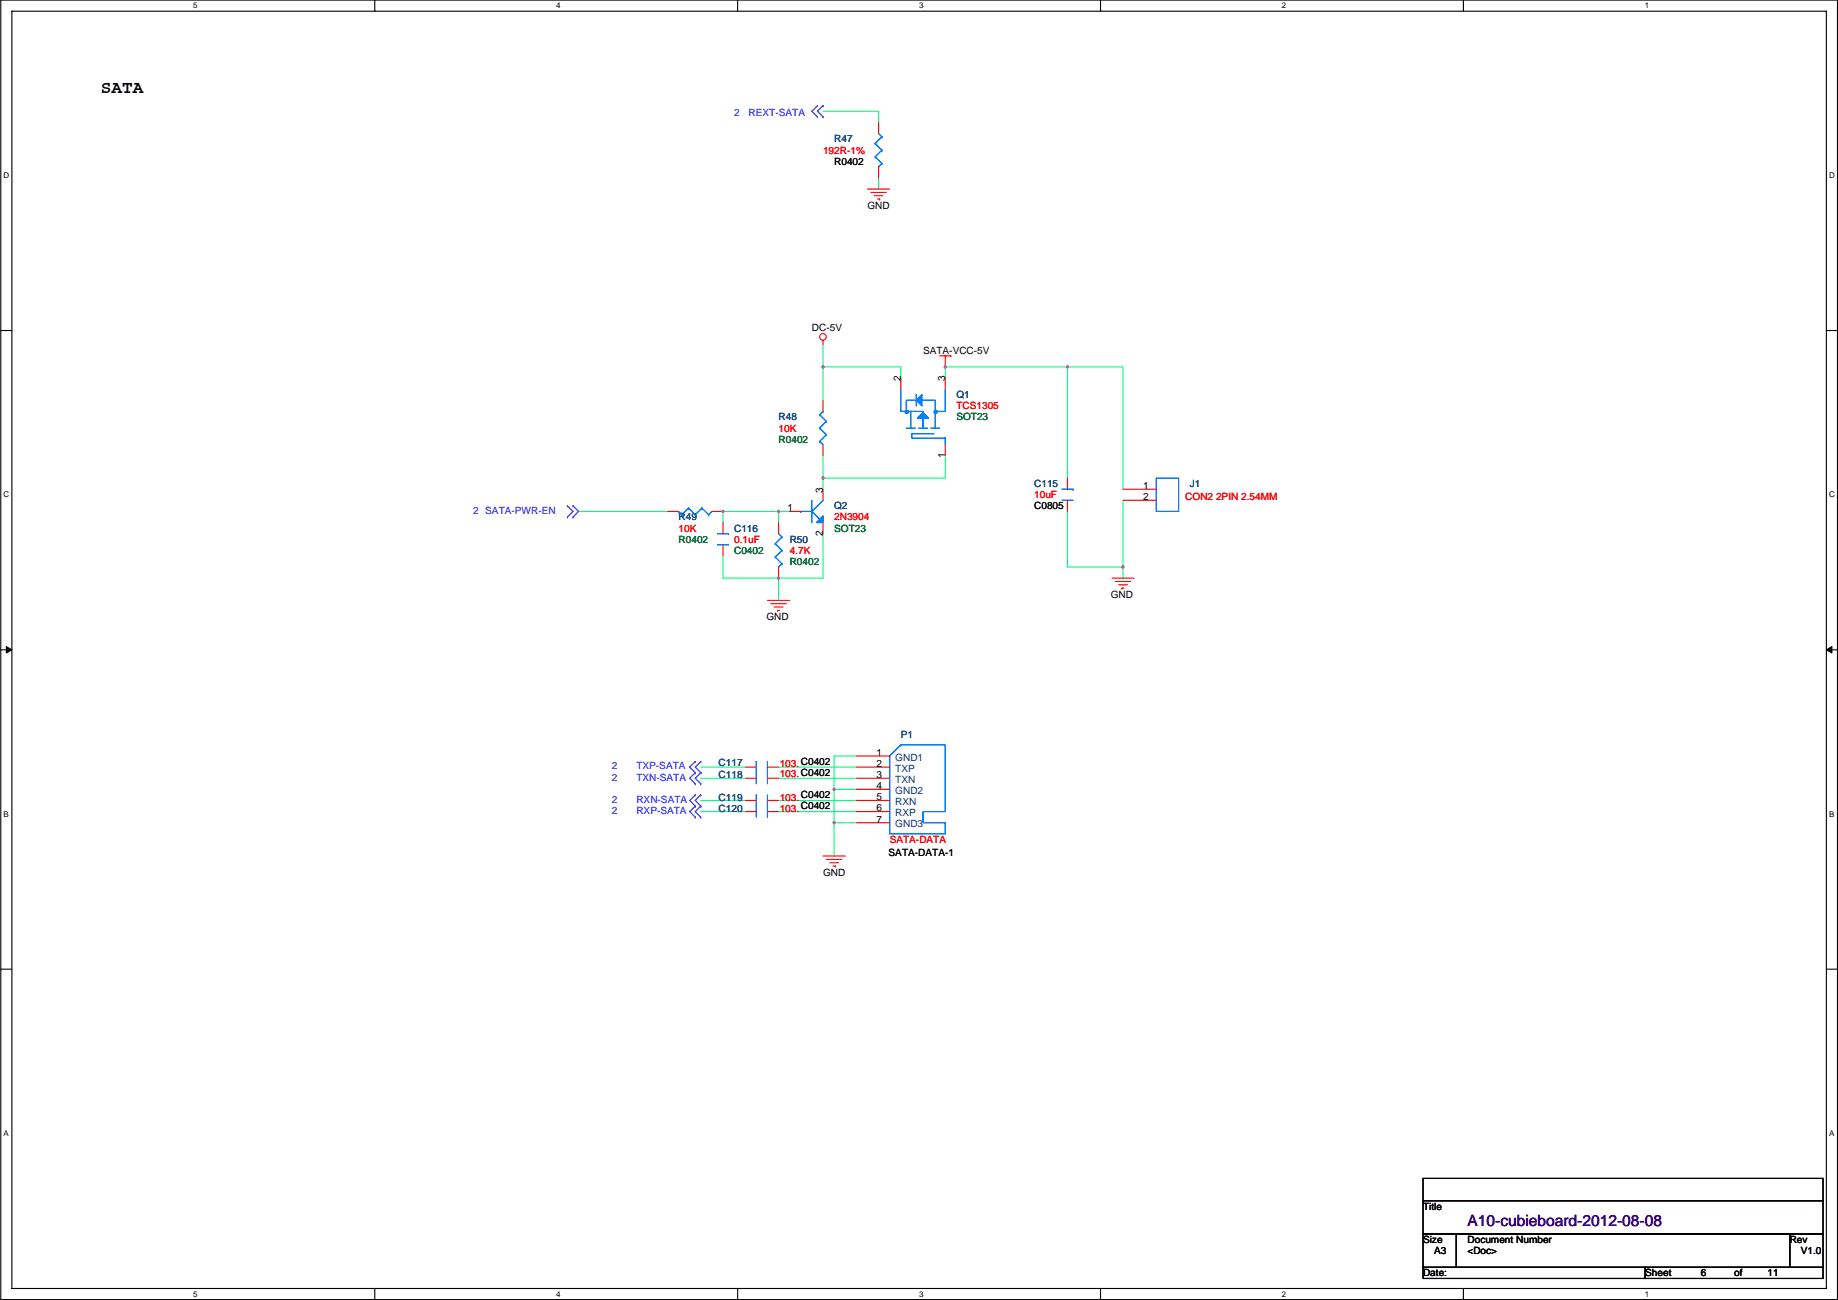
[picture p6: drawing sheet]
<svg xmlns="http://www.w3.org/2000/svg" width="420mm" height="297mm" viewBox="0 0 420 297" stroke-linecap="round" stroke-linejoin="round" font-family="sans-serif">
<path d="M.2 0h419.8v296.9h-419.8zM2.7 2.6h414.8v291.8h-414.8z" fill="none" stroke="#000" stroke-width=".25"/>
<g fill="#fff">
<path d="M44.2 .3h1v2h-1z"/>
<path d="M44.2 294.7h1v2h-1z"/>
</g>
<path d="M85.7 0v2.6M85.7 294.4v2.5" fill="none" stroke="#000" stroke-width=".25"/>
<g fill="#fff">
<path d="M127.1 .3h1v2h-1z"/>
<path d="M127.1 294.7h1v2h-1z"/>
</g>
<path d="M168.6 0v2.6M168.6 294.4v2.5" fill="none" stroke="#000" stroke-width=".25"/>
<g fill="#fff">
<path d="M210.1 .3h1v2h-1z"/>
<path d="M210.1 294.7h1v2h-1z"/>
</g>
<path d="M251.6 0v2.6M251.6 294.4v2.5" fill="none" stroke="#000" stroke-width=".25"/>
<g fill="#fff">
<path d="M293 .3h1v2h-1z"/>
<path d="M293 294.7h1v2h-1z"/>
</g>
<path d="M334.5 0v2.6M334.5 294.4v2.5" fill="none" stroke="#000" stroke-width=".25"/>
<g fill="#fff">
<path d="M376 .3h1v2h-1z"/>
<path d="M376 294.7h1v2h-1z"/>
<path d="M.8 39h1.3v2.1h-1.3z"/>
<path d="M418.1 39h1.3v2.1h-1.3z"/>
<path d="M.8 112h1.3v2h-1.3z"/>
<path d="M418.1 112h1.3v2h-1.3z"/>
</g>
<path d="M.2 75.5h2.5M417.5 75.5h2.5" fill="none" stroke="#000" stroke-width=".25"/>
<g fill="#fff">
<path d="M.8 185h1.2v2h-1.2z"/>
<path d="M418.1 185h1.2v2h-1.2z"/>
</g>
<path d="M.2 148.5h2.5M417.5 148.5h2.5" fill="none" stroke="#000" stroke-width=".25"/>
<path d="M1.4 147.7l1.3 .8-1.3 .7zM417.5 148.5l1.3-.8v1.5z" fill="#000" stroke="#000" stroke-width=".23"/>
<g fill="#fff">
<path d="M.8 257.9h1.2v2h-1.2z"/>
<path d="M418.1 257.9h1.2v2h-1.2z"/>
</g>
<path d="M.2 221.4h2.5M417.5 221.4h2.5M325.3 269.3h91.4v5h-91.4zM325.3 274.3h91.4v7.7h-91.4zM325.3 282h7.6v7.6h-7.6zM325.3 289.6h50.8v2.5h-50.8zM332.9 282h76.2v7.6h-76.2zM376.1 289.6h40.6v2.5h-40.6zM409.1 282h7.6v7.6h-7.6z" fill="none" stroke="#000" stroke-width=".25"/>
<g fill="none" stroke="#00ff80" stroke-width=".25">
<path d="M188.1 25.4h12.7v2.6M200.8 40.7v2.5M188.1 78.8v5M188.1 83.8h17.8v2.6M188.1 83.8v7.7M188.1 83.8h.1M216.1 83.8v2.6M216.1 83.8h27.9v25.4M216.1 83.8h.1M244 83.8h12.7v28M244 83.8h.1M132.3 116.9h20.3"/>
<path d="M165.3 116.9h.1M165.3 116.9h12.7v2.5M165.3 116.9v2.5M178 116.9h.1M178 116.9h2.5M188.1 104.2v5M188.1 109.2h.1M188.1 109.2v2.6M216.1 104.2v5h-28M244 116.9v12.7h12.7v2.5M256.7 114.3v15.3M165.3 127v5.1h12.7"/>
<path d="M178 132.1h.1M178 132.1v5.1M188.1 121.9v10.2h-10.1M256.7 129.6h.1M256.7 132.1h.1M160.2 177.8h10.2M160.2 175.3h10.2M178 175.3h17.8M178 177.8h17.8M195.8 172.7h-5.1v7.7h5.1M160.2 182.9h10.2M160.2 185.4h10.2"/>
<path d="M178 185.4h17.8M178 182.9h17.8M190.7 180.4v7.6h5.1M190.7 180.4h.1M190.7 188h.1M190.7 188v7.6"/>
</g>
<g fill="#f0f" stroke="#f0f" stroke-width=".25">
<circle cx="190.7" cy="180.3" r=".24"/>
<circle cx="190.7" cy="188" r=".24"/>
<circle cx="165.3" cy="116.8" r=".24"/>
<circle cx="178" cy="132.1" r=".24"/>
<circle cx="178" cy="116.8" r=".24"/>
<circle cx="188.1" cy="109.2" r=".24"/>
<circle cx="188.1" cy="83.8" r=".24"/>
<circle cx="244" cy="83.8" r=".24"/>
<circle cx="256.7" cy="129.5" r=".24"/>
<circle cx="216.1" cy="83.8" r=".24"/>
</g>
<g fill="none" stroke="#f00" stroke-width=".25">
<path d="M200.8 28v2.5M200.8 38.1v2.6M198.3 43.2h5.1M199.1 44h3.5M199.8 44.7h2.1M200.6 45.5h.5M201.1 45.5h.1M188.1 77.7v1.1M188.1 91.5v2.5M205.9 86.4v2.5M214.8 81.3h2.5M216.1 81.3v2.5"/>
<path d="M216.1 86.4v2.5M217.3 81.3h.1M152.6 116.9h2.5M162.7 116.9h2.6M165.3 119.4v2.5M178 119.4v2.5M180.5 116.9h2.6M188.1 101.6v2.6M188.1 111.8v2.5M188.1 119.4v2.5M216.1 101.6v2.6M244 109.2v2.6"/>
<path d="M244 114.3v2.6M256.7 111.8h7.6M256.7 114.3h7.6M165.3 124.5v2.5M175.4 137.2h5.1M176.2 137.9h3.6M177 138.7h2M177.7 139.5h.1M177.7 139.5h.5M178 129.6v2.5M254.2 132.1h5.1M254.9 132.9h3.6"/>
<path d="M255.7 133.6h2M256.5 134.4h.1M256.5 134.4h.5M170.4 175.3h2.5M170.4 177.8h2.5M175.4 175.3h2.6M175.4 177.8h2.6M195.8 172.7h7.6M195.8 175.3h7.6M195.8 177.8h7.6M170.4 185.4h2.5M170.4 182.9h2.5"/>
<path d="M175.4 185.4h2.6M175.4 182.9h2.6M188.1 195.6h5.1M188.9 196.4h3.6M189.7 197.1h2M190.4 197.9h.5M190.9 197.9h.1M195.8 185.4h7.6M195.8 180.4h7.6M195.8 182.9h7.6M195.8 188h7.6"/>
<circle cx="188.1" cy="77" r=".76"/>
</g>
<g fill="none" stroke="#00f" stroke-width=".25">
<path d="M186.9 24.2h.1M186.9 26.7h.1M186.9 24.2l-1.3 1.2 1.3 1.3M188.1 24.2h.1M188.1 26.7h.1M188.1 24.2l-1.2 1.2 1.2 1.3M129.7 118.1h.1M129.7 115.6h.1M129.7 115.6l1.3 1.3-1.3 1.2M131 115.6h.1M131 118.1h.1M131 115.6l1.3 1.3-1.3 1.2"/>
<path d="M158.9 174h.1M158.9 176.6h.1M158.9 179.1h.1M158.9 174l-1.2 1.3 1.2 1.3M158.9 176.6l-1.2 1.2 1.2 1.3M160.2 174h.1M160.2 176.6h.1M160.2 179.1h.1M160.2 174l-1.3 1.3 1.3 1.3M160.2 176.6l-1.3 1.2 1.3 1.3M158.9 184.2h.1M158.9 186.7h.1"/>
<path d="M158.9 181.6h.1M158.9 184.2l-1.2 1.2 1.2 1.3M158.9 181.6l-1.2 1.3 1.2 1.3M160.2 184.2h.1M160.2 186.7h.1M160.2 181.6h.1M160.2 184.2l-1.3 1.2 1.3 1.3M160.2 181.6l-1.3 1.3 1.3 1.3"/>
</g>
<g fill="none" stroke="#0080ff" stroke-width=".25">
<path d="M200.1 32.8h.1M200.1 35.8h.1M200.1 32.8l1.5 1.5M200.1 35.8l1.5 1.6M200.8 38.1h.1M200.8 30.5l.8 .8M201.6 31.3h.1M201.6 34.3h.1M201.6 37.4h.1M201.6 31.3l-1.5 1.5M201.6 34.3l-1.5 1.5M201.6 37.4l-.8 .7"/>
<path d="M187.4 97.8h.1M187.4 94.8h.1M187.4 97.8l1.5 1.5M187.4 94.8l1.5 1.5M188.1 94h.1M188.1 94l-.7 .8M188.9 99.3h.1M188.9 96.3h.1M188.9 99.3l-1.5 1.6M188.9 96.3l-1.5 1.5M205.9 88.9v5.1h5.1v3.8M207.2 97.8h2"/>
<path d="M208.2 94v3.8M208.5 99.1h5M208.5 99.1v1h7.6v1.5M208.5 99.1h.1M209.5 91.5h-2.3v2.5M209.5 90.2h.1M209.5 90.2v2.5M210 97.8h2M210.5 91.5h3.3v6.3M212.8 97.8h2M216.1 88.9v5.1h-2.3M155.1 116.9h.1"/>
<path d="M155.1 116.9l.8 .7M155.9 117.6h.1M157.4 116.1h.1M157.4 116.1l1.5 1.5M157.4 116.1l-1.5 1.5M158.9 117.6h.1M160.5 116.1h.1M160.5 116.1l1.5 1.5M160.5 116.1l-1.6 1.5M162 117.6h.1M162.7 116.9l-.7 .7M183.1 116.9h.1"/>
<path d="M183.1 116.9h2.5M185.6 116.9h.1M185.6 114.3v5.1M185.6 116.9l1.8 1.7M187.4 100.9h.1M187.4 118.6h.1M187.4 100.9l.7 .7M188.1 114.3l-2.5 2.6M242.7 114.3h2.6M242.7 111.8h2.6M245.3 111.8h.1M264.3 109.2h5.1v7.7h-5.1z"/>
<path d="M164 124.5h2.5M164 121.9h2.5M166.5 121.9h.1M177.2 124.2h.1M177.2 127.3h.1M177.2 124.2l1.5 1.6M177.2 127.3l1.5 1.5M178 129.6h.1M178 121.9l.7 .8M178.7 122.7h.1M178.7 125.8h.1M178.7 128.8h.1"/>
<path d="M178.7 122.7l-1.5 1.5M178.7 125.8l-1.5 1.5M178.7 128.8l-.7 .8M172.9 174h.1M172.9 176.6h.1M172.9 174v5.1M175.4 174v5.1M203.4 172.7l2.5-2.5h10.2v15.2h-5.1v2.6h5.1v2.5h-12.7zM205.9 170.2h.1M172.9 184.2h.1M172.9 181.6h.1M172.9 181.6v5.1"/>
<path d="M175.4 181.6v5.1"/>
</g>
<g fill="#0080ff" stroke="#0080ff" stroke-width=".25">
<path d="M186.6 119.4l1.5-1.5v1.5z" fill-rule="evenodd"/>
<path d="M186.6 119.4l1.5-1.5v1.5z" fill-rule="evenodd"/>
<path d="M210.7 90.2v2.5l-1.2-1.2z" fill-rule="evenodd"/>
<path d="M211 94.3l1.3 1.2h-2.6z" fill-rule="evenodd"/>
<path d="M210.7 90.2v2.5l-1.2-1.2z" fill-rule="evenodd"/>
<path d="M211 94.3l1.3 1.2h-2.6z" fill-rule="evenodd"/>
<circle cx="207.3" cy="94.1" r=".38"/>
<circle cx="213.9" cy="94.1" r=".38"/>
</g>
<text font-size="4.1" x="23" y="21.2">SATA</text>
<text font-size="3.6" fill="#400080" x="335.5" y="280.1">A10-cubieboard-2012-08-08</text>
<g font-size="2.3" fill="#00f">
<text x="167.8" y="26.5">2</text>
<text x="171.1" y="26.5">REXT-SATA</text>
<text x="108.1" y="117.4">2 SATA-PWR-EN</text>
<text x="139.9" y="175.8">2</text>
<text x="139.9" y="178.4">2</text>
<text x="145.5" y="175.8">TXP-SATA</text>
<text x="145.5" y="178.4">TXN-SATA</text>
<text x="139.9" y="186">2</text>
<text x="139.9" y="183.4">2</text>
<text x="145.5" y="186">RXP-SATA</text>
<text x="145.5" y="183.4">RXN-SATA</text>
</g>
<g font-size="2.3" fill="#f00">
<text x="188.1" y="35.1">192R-1%</text>
<text x="218.6" y="93.5">TCS1305</text>
<text x="178" y="98.6">10K</text>
<text x="236.4" y="113.8">10uF</text>
<text x="190.7" y="118.9">2N3904</text>
<text x="270.9" y="114.3">CON2 2PIN 2.54MM</text>
<text x="155.1" y="121.5">10K</text>
<text x="167.8" y="124">0.1uF</text>
<text x="180.5" y="126.5">4.7K</text>
<text x="178.2" y="175.3">103.C0402</text>
<text x="178.2" y="177.6">103.C0402</text>
<text x="178.2" y="185.5">103.C0402</text>
<text x="178.2" y="182.9">103.C0402</text>
<text x="203.4" y="192.6">SATA-DATA</text>
</g>
<g font-size="2.3" fill="#004080">
<text x="190.7" y="32.6">R47</text>
<text x="218.6" y="91">Q1</text>
<text x="178" y="96.1">R48</text>
<text x="236.4" y="111.3">C115</text>
<text x="272" y="111.3">J1</text>
<text x="155.1" y="118.9">R49</text>
<text x="190.7" y="116.4">Q2</text>
<text x="167.8" y="121.5">C116</text>
<text x="180.5" y="124">R50</text>
<text x="204.6" y="173.8">GND1</text>
<text x="205.9" y="168.7">P1</text>
<text x="164.3" y="175">C117</text>
<text x="164.3" y="177.8">C118</text>
<text x="204.6" y="176.3">TXP</text>
<text x="204.6" y="178.9">TXN</text>
<text x="164.3" y="185.5">C120</text>
<text x="164.3" y="182.9">C119</text>
<text x="204.6" y="181.4">GND2</text>
<text x="204.6" y="183.9">RXN</text>
<text x="204.6" y="186.5">RXP</text>
<text x="204.6" y="189">GND3</text>
</g>
<g font-size="2.3">
<text x="190.7" y="37.6">R0402</text>
<text x="198.3" y="47.8">GND</text>
<text x="185.6" y="75.7">DC-5V</text>
<text x="211" y="80.8">SATA-VCC-5V</text>
<text x="205.9" y="87.1" transform="rotate(-90 205.9 87.1)">2</text>
<text x="216.1" y="87.1" transform="rotate(-90 216.1 87.1)">3</text>
<text x="216.1" y="104.7" transform="rotate(-90 216.1 104.7)">1</text>
<text x="188.1" y="112.5" transform="rotate(-90 188.1 112.5)">3</text>
<text x="261.3" y="111.8">1</text>
<text x="180" y="116.8">1</text>
<text x="236.4" y="116.4">C0805</text>
<text x="261.3" y="114.3">2</text>
<text x="188.1" y="122.5" transform="rotate(-90 188.1 122.5)">2</text>
<text x="253.9" y="136.7">GND</text>
<text x="175.2" y="141.8">GND</text>
<text x="200.3" y="172.7">1</text>
<text x="200.3" y="175.3">2</text>
<text x="200.3" y="177.8">3</text>
<text x="200.3" y="180.3">4</text>
<text x="200.3" y="182.9">5</text>
<text x="200.3" y="185.4">6</text>
<text x="200.3" y="188">7</text>
<text x="203.1" y="195.6">SATA-DATA-1</text>
<text x="188.1" y="200.2">GND</text>
<text x="325.3" y="276.4">Title</text>
<text x="325.3" y="284">Size</text>
<text x="327.8" y="286.6">A3</text>
<text x="335.5" y="284">Document Number</text>
<text x="335.5" y="286.6">&lt;Doc&gt;</text>
<text x="409.1" y="284">Rev</text>
<text x="411.7" y="286.6">V1.0</text>
<text x="325.3" y="291.6">Date:</text>
<text x="376.1" y="291.6">Sheet</text>
<text x="388.8" y="291.6">6</text>
<text x="396.4" y="291.6">of</text>
<text x="404" y="291.6">11</text>
</g>
<g font-size="2.3" fill="#008000">
<text x="178" y="101.1">R0402</text>
<text x="218.6" y="96.1">SOT23</text>
<text x="155.1" y="124">R0402</text>
<text x="190.7" y="121.5">SOT23</text>
<text x="167.8" y="126.5">C0402</text>
<text x="180.5" y="129.1">R0402</text>
</g>
<g font-size="1.8">
<text x="44.2" y="1.9">5</text>
<text x="127.1" y="1.9">4</text>
<text x="210.1" y="1.9">3</text>
<text x="293" y="1.9">2</text>
<text x="376" y="1.9">1</text>
<text x=".8" y="40.7">D</text>
<text x="418.1" y="40.7">D</text>
<text x=".8" y="113.6">C</text>
<text x="418.1" y="113.6">C</text>
<text x=".8" y="186.6">B</text>
<text x="418.1" y="186.6">B</text>
<text x=".8" y="259.5">A</text>
<text x="418.1" y="259.5">A</text>
<text x="44.2" y="296.3">5</text>
<text x="127.1" y="296.3">4</text>
<text x="210.1" y="296.3">3</text>
<text x="293" y="296.3">2</text>
<text x="376" y="296.3">1</text>
</g>
</svg>
